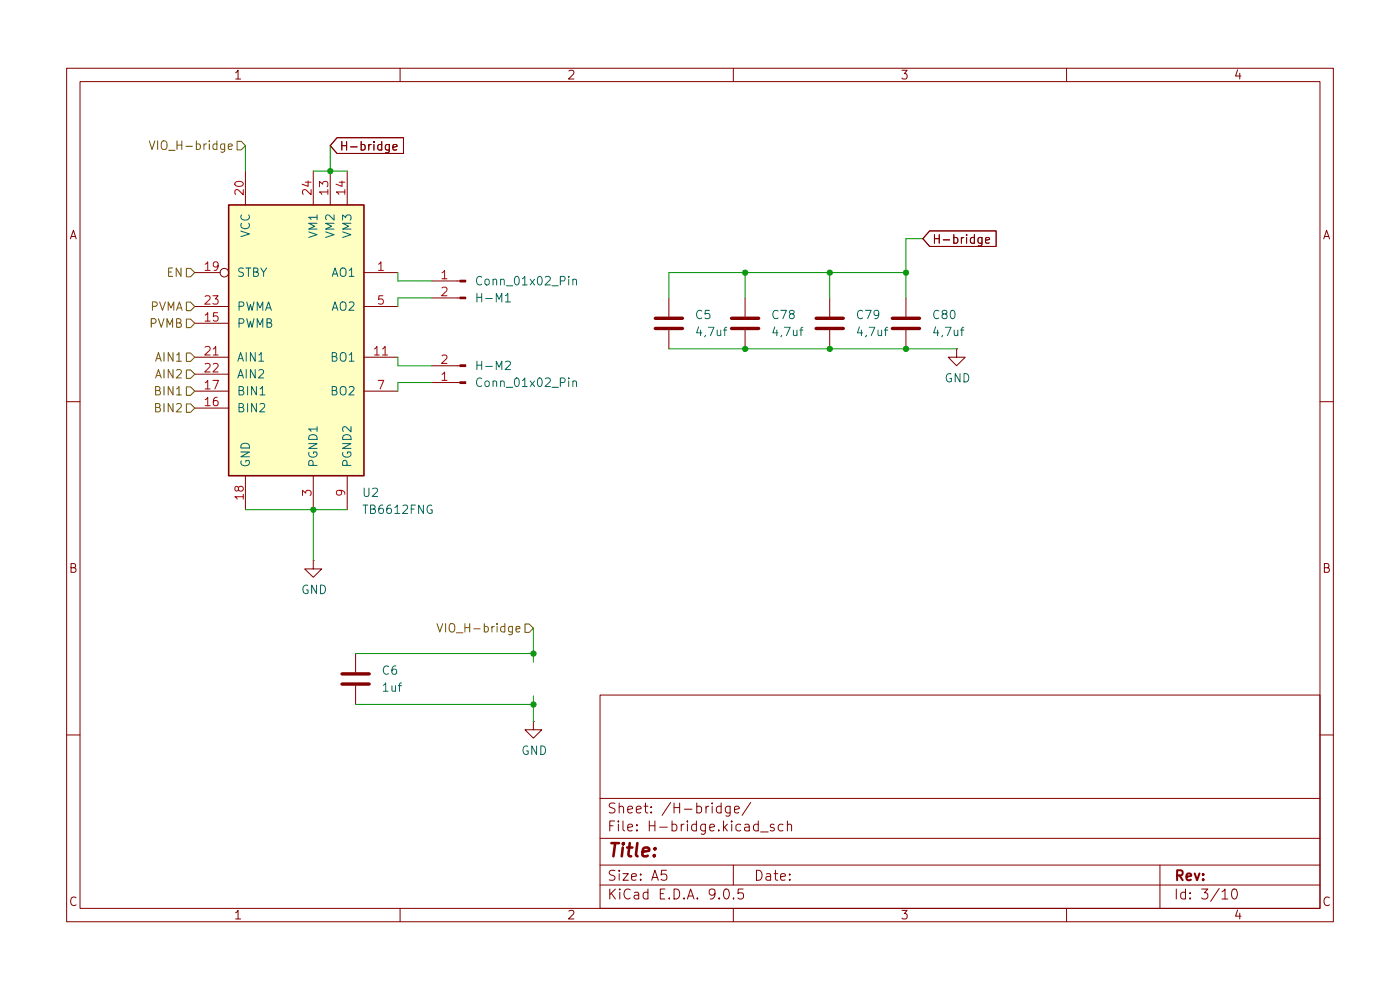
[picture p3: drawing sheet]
(kicad_sch
 (version 20250114)
 (generator "eeschema")
 (generator_version "9.0")
 (paper "A5")
 (lib_symbols
  (symbol "Connector:Conn_01x02_Pin"
   (pin_names
    (offset 1.016) (hide yes)) (exclude_from_sim no) (in_bom yes) (on_board yes)
   (property "Reference" "J" (at 0 2.54 0) (effects (font (size 1.27 1.27))))
   (property "Value" "Conn_01x02_Pin" (at 0 -5.08 0) (effects (font (size 1.27 1.27))))
   (property "Footprint" "" (at 0 0 0) (effects (font (size 1.27 1.27)) (hide yes)))
   (property "Datasheet" "~" (at 0 0 0) (effects (font (size 1.27 1.27)) (hide yes)))
   (property "Description" "Generic connector, single row, 01x02, script generated" (at 0 0 0) (effects (font (size 1.27 1.27)) (hide yes)))
   (property "ki_locked" "" (at 0 0 0) (effects (font (size 1.27 1.27))))
   (symbol "Conn_01x02_Pin_1_1"
    (rectangle (start 0.8636 0.127) (end 0 -0.127) (stroke (width 0.1524) (type default)) (fill (type outline)))
    (rectangle (start 0.8636 -2.413) (end 0 -2.667) (stroke (width 0.1524) (type default)) (fill (type outline)))
    (polyline (pts (xy 1.27 0) (xy 0.8636 0)) (stroke (width 0.1524) (type default)) (fill (type none)))
    (polyline (pts (xy 1.27 -2.54) (xy 0.8636 -2.54)) (stroke (width 0.1524) (type default)) (fill (type none)))
    (pin passive line (at 5.08 0 180) (length 3.81) (name "Pin_1" (effects (font (size 1.27 1.27)))) (number "1" (effects (font (size 1.27 1.27)))))
    (pin passive line (at 5.08 -2.54 180) (length 3.81) (name "Pin_2" (effects (font (size 1.27 1.27)))) (number "2" (effects (font (size 1.27 1.27))))))
   (embedded_fonts no))
  (symbol "Device:C"
   (pin_numbers (hide yes))
   (pin_names
    (offset 0.254)) (exclude_from_sim no) (in_bom yes) (on_board yes)
   (property "Reference" "C" (at 0.635 2.54 0) (effects (font (size 1.27 1.27)) (justify left)))
   (property "Value" "C" (at 0.635 -2.54 0) (effects (font (size 1.27 1.27)) (justify left)))
   (property "Footprint" "" (at 0.9652 -3.81 0) (effects (font (size 1.27 1.27)) (hide yes)))
   (property "Datasheet" "~" (at 0 0 0) (effects (font (size 1.27 1.27)) (hide yes)))
   (property "Description" "Unpolarized capacitor" (at 0 0 0) (effects (font (size 1.27 1.27)) (hide yes)))
   (symbol "C_0_1"
    (polyline (pts (xy -2.032 0.762) (xy 2.032 0.762)) (stroke (width 0.508) (type default)) (fill (type none)))
    (polyline (pts (xy -2.032 -0.762) (xy 2.032 -0.762)) (stroke (width 0.508) (type default)) (fill (type none))))
   (symbol "C_1_1"
    (pin passive line (at 0 3.81 270) (length 2.794) (name "~" (effects (font (size 1.27 1.27)))) (number "1" (effects (font (size 1.27 1.27)))))
    (pin passive line (at 0 -3.81 90) (length 2.794) (name "~" (effects (font (size 1.27 1.27)))) (number "2" (effects (font (size 1.27 1.27))))))
   (embedded_fonts no))
  (symbol "Driver_Motor:TB6612FNG"
   (pin_names
    (offset 1.016)) (exclude_from_sim no) (in_bom yes) (on_board yes)
   (property "Reference" "U" (at 11.43 17.78 0) (effects (font (size 1.27 1.27)) (justify left)))
   (property "Value" "TB6612FNG" (at 11.43 15.24 0) (effects (font (size 1.27 1.27)) (justify left)))
   (property "Footprint" "Package_SO:SSOP-24_5.3x8.2mm_P0.65mm" (at 33.02 -22.86 0) (effects (font (size 1.27 1.27)) (hide yes)))
   (property "Datasheet" "https://toshiba.semicon-storage.com/us/product/linear/motordriver/detail.TB6612FNG.html" (at 11.43 15.24 0) (effects (font (size 1.27 1.27)) (hide yes)))
   (property "Description" "Driver IC for Dual DC motor, SSOP-24" (at 0 0 0) (effects (font (size 1.27 1.27)) (hide yes)))
   (symbol "TB6612FNG_0_1"
    (rectangle (start -10.16 20.32) (end 10.16 -20.32) (stroke (width 0.254) (type default)) (fill (type background))))
   (symbol "TB6612FNG_1_1"
    (pin input inverted (at -15.24 10.16 0) (length 5.08) (name "STBY" (effects (font (size 1.27 1.27)))) (number "19" (effects (font (size 1.27 1.27)))))
    (pin input line (at -15.24 5.08 0) (length 5.08) (name "PWMA" (effects (font (size 1.27 1.27)))) (number "23" (effects (font (size 1.27 1.27)))))
    (pin input line (at -15.24 2.54 0) (length 5.08) (name "PWMB" (effects (font (size 1.27 1.27)))) (number "15" (effects (font (size 1.27 1.27)))))
    (pin input line (at -15.24 -2.54 0) (length 5.08) (name "AIN1" (effects (font (size 1.27 1.27)))) (number "21" (effects (font (size 1.27 1.27)))))
    (pin input line (at -15.24 -5.08 0) (length 5.08) (name "AIN2" (effects (font (size 1.27 1.27)))) (number "22" (effects (font (size 1.27 1.27)))))
    (pin input line (at -15.24 -7.62 0) (length 5.08) (name "BIN1" (effects (font (size 1.27 1.27)))) (number "17" (effects (font (size 1.27 1.27)))))
    (pin input line (at -15.24 -10.16 0) (length 5.08) (name "BIN2" (effects (font (size 1.27 1.27)))) (number "16" (effects (font (size 1.27 1.27)))))
    (pin power_in line (at -7.62 25.4 270) (length 5.08) (name "VCC" (effects (font (size 1.27 1.27)))) (number "20" (effects (font (size 1.27 1.27)))))
    (pin power_in line (at -7.62 -25.4 90) (length 5.08) (name "GND" (effects (font (size 1.27 1.27)))) (number "18" (effects (font (size 1.27 1.27)))))
    (pin power_in line (at 2.54 25.4 270) (length 5.08) (name "VM1" (effects (font (size 1.27 1.27)))) (number "24" (effects (font (size 1.27 1.27)))))
    (pin power_in line (at 2.54 -25.4 90) (length 5.08) (name "PGND1" (effects (font (size 1.27 1.27)))) (number "3" (effects (font (size 1.27 1.27)))))
    (pin passive line (at 2.54 -25.4 90) (length 5.08) (hide yes) (name "PGND1" (effects (font (size 1.27 1.27)))) (number "4" (effects (font (size 1.27 1.27)))))
    (pin power_in line (at 5.08 25.4 270) (length 5.08) (name "VM2" (effects (font (size 1.27 1.27)))) (number "13" (effects (font (size 1.27 1.27)))))
    (pin power_in line (at 7.62 25.4 270) (length 5.08) (name "VM3" (effects (font (size 1.27 1.27)))) (number "14" (effects (font (size 1.27 1.27)))))
    (pin passive line (at 7.62 -25.4 90) (length 5.08) (hide yes) (name "PGND2" (effects (font (size 1.27 1.27)))) (number "10" (effects (font (size 1.27 1.27)))))
    (pin power_in line (at 7.62 -25.4 90) (length 5.08) (name "PGND2" (effects (font (size 1.27 1.27)))) (number "9" (effects (font (size 1.27 1.27)))))
    (pin output line (at 15.24 10.16 180) (length 5.08) (name "AO1" (effects (font (size 1.27 1.27)))) (number "1" (effects (font (size 1.27 1.27)))))
    (pin passive line (at 15.24 10.16 180) (length 5.08) (hide yes) (name "AO1" (effects (font (size 1.27 1.27)))) (number "2" (effects (font (size 1.27 1.27)))))
    (pin output line (at 15.24 5.08 180) (length 5.08) (name "AO2" (effects (font (size 1.27 1.27)))) (number "5" (effects (font (size 1.27 1.27)))))
    (pin passive line (at 15.24 5.08 180) (length 5.08) (hide yes) (name "AO2" (effects (font (size 1.27 1.27)))) (number "6" (effects (font (size 1.27 1.27)))))
    (pin output line (at 15.24 -2.54 180) (length 5.08) (name "BO1" (effects (font (size 1.27 1.27)))) (number "11" (effects (font (size 1.27 1.27)))))
    (pin passive line (at 15.24 -2.54 180) (length 5.08) (hide yes) (name "BO1" (effects (font (size 1.27 1.27)))) (number "12" (effects (font (size 1.27 1.27)))))
    (pin output line (at 15.24 -7.62 180) (length 5.08) (name "BO2" (effects (font (size 1.27 1.27)))) (number "7" (effects (font (size 1.27 1.27)))))
    (pin passive line (at 15.24 -7.62 180) (length 5.08) (hide yes) (name "BO2" (effects (font (size 1.27 1.27)))) (number "8" (effects (font (size 1.27 1.27))))))
   (embedded_fonts no))
  (symbol "power:GND"
   (power)
   (pin_numbers (hide yes))
   (pin_names
    (offset 0) (hide yes)) (exclude_from_sim no) (in_bom yes) (on_board yes)
   (property "Reference" "#PWR" (at 0 -6.35 0) (effects (font (size 1.27 1.27)) (hide yes)))
   (property "Value" "GND" (at 0 -3.81 0) (effects (font (size 1.27 1.27))))
   (property "Footprint" "" (at 0 0 0) (effects (font (size 1.27 1.27)) (hide yes)))
   (property "Datasheet" "" (at 0 0 0) (effects (font (size 1.27 1.27)) (hide yes)))
   (property "Description" "Power symbol creates a global label with name \"GND\" , ground" (at 0 0 0) (effects (font (size 1.27 1.27)) (hide yes)))
   (symbol "GND_0_1"
    (polyline (pts (xy 0 0) (xy 0 -1.27) (xy 1.27 -1.27) (xy 0 -2.54) (xy -1.27 -1.27) (xy 0 -1.27)) (stroke (width 0) (type default)) (fill (type none))))
   (symbol "GND_1_1"
    (pin power_in line (at 0 0 270) (length 0) (name "~" (effects (font (size 1.27 1.27)))) (number "1" (effects (font (size 1.27 1.27))))))
   (embedded_fonts no)))
 (junction
  (at 80.01 105.41)
  (diameter 0)
  (color 0 0 0 0))
 (junction
  (at 135.89 52.07)
  (diameter 0)
  (color 0 0 0 0))
 (junction
  (at 124.46 40.64)
  (diameter 0)
  (color 0 0 0 0))
 (junction
  (at 111.76 52.07)
  (diameter 0)
  (color 0 0 0 0))
 (junction
  (at 49.53 25.4)
  (diameter 0)
  (color 0 0 0 0))
 (junction
  (at 80.01 97.79)
  (diameter 0)
  (color 0 0 0 0))
 (junction
  (at 111.76 40.64)
  (diameter 0)
  (color 0 0 0 0))
 (junction
  (at 46.99 76.2)
  (diameter 0)
  (color 0 0 0 0))
 (junction
  (at 135.89 40.64)
  (diameter 0)
  (color 0 0 0 0))
 (junction
  (at 124.46 52.07)
  (diameter 0)
  (color 0 0 0 0))
 (wire
  (pts (xy 135.89 40.64) (xy 135.89 44.45))
  (stroke (width 0) (type default)))
 (wire
  (pts (xy 80.01 97.79) (xy 80.01 93.98))
  (stroke (width 0) (type default)))
 (wire
  (pts (xy 53.34 97.79) (xy 80.01 97.79))
  (stroke (width 0) (type default)))
 (wire
  (pts (xy 49.53 25.4) (xy 52.07 25.4))
  (stroke (width 0) (type default)))
 (wire
  (pts (xy 49.53 21.59) (xy 49.53 25.4))
  (stroke (width 0) (type default)))
 (wire
  (pts (xy 135.89 35.56) (xy 135.89 40.64))
  (stroke (width 0) (type default)))
 (wire
  (pts (xy 46.99 25.4) (xy 49.53 25.4))
  (stroke (width 0) (type default)))
 (wire
  (pts (xy 53.34 105.41) (xy 80.01 105.41))
  (stroke (width 0) (type default)))
 (wire
  (pts (xy 80.01 99.06) (xy 80.01 97.79))
  (stroke (width 0) (type default)))
 (wire
  (pts (xy 100.33 52.07) (xy 111.76 52.07))
  (stroke (width 0) (type default)))
 (wire
  (pts (xy 59.69 54.61) (xy 64.77 54.61))
  (stroke (width 0) (type default)))
 (wire
  (pts (xy 111.76 40.64) (xy 111.76 44.45))
  (stroke (width 0) (type default)))
 (wire
  (pts (xy 59.69 53.34) (xy 59.69 54.61))
  (stroke (width 0) (type default)))
 (wire
  (pts (xy 124.46 40.64) (xy 111.76 40.64))
  (stroke (width 0) (type default)))
 (wire
  (pts (xy 59.69 40.64) (xy 59.69 41.91))
  (stroke (width 0) (type default)))
 (wire
  (pts (xy 59.69 58.42) (xy 59.69 57.15))
  (stroke (width 0) (type default)))
 (wire
  (pts (xy 59.69 44.45) (xy 59.69 45.72))
  (stroke (width 0) (type default)))
 (wire
  (pts (xy 59.69 57.15) (xy 64.77 57.15))
  (stroke (width 0) (type default)))
 (wire
  (pts (xy 138.43 35.56) (xy 135.89 35.56))
  (stroke (width 0) (type default)))
 (wire
  (pts (xy 64.77 44.45) (xy 59.69 44.45))
  (stroke (width 0) (type default)))
 (wire
  (pts (xy 124.46 40.64) (xy 124.46 44.45))
  (stroke (width 0) (type default)))
 (wire
  (pts (xy 36.83 21.59) (xy 36.83 25.4))
  (stroke (width 0) (type default)))
 (wire
  (pts (xy 100.33 40.64) (xy 100.33 44.45))
  (stroke (width 0) (type default)))
 (wire
  (pts (xy 135.89 40.64) (xy 124.46 40.64))
  (stroke (width 0) (type default)))
 (wire
  (pts (xy 111.76 40.64) (xy 100.33 40.64))
  (stroke (width 0) (type default)))
 (wire
  (pts (xy 124.46 52.07) (xy 111.76 52.07))
  (stroke (width 0) (type default)))
 (wire
  (pts (xy 143.51 52.07) (xy 135.89 52.07))
  (stroke (width 0) (type default)))
 (wire
  (pts (xy 46.99 76.2) (xy 52.07 76.2))
  (stroke (width 0) (type default)))
 (wire
  (pts (xy 80.01 105.41) (xy 80.01 107.95))
  (stroke (width 0) (type default)))
 (wire
  (pts (xy 46.99 76.2) (xy 46.99 83.82))
  (stroke (width 0) (type default)))
 (wire
  (pts (xy 36.83 76.2) (xy 46.99 76.2))
  (stroke (width 0) (type default)))
 (wire
  (pts (xy 59.69 41.91) (xy 64.77 41.91))
  (stroke (width 0) (type default)))
 (wire
  (pts (xy 80.01 104.14) (xy 80.01 105.41))
  (stroke (width 0) (type default)))
 (wire
  (pts (xy 124.46 52.07) (xy 135.89 52.07))
  (stroke (width 0) (type default)))
 (global_label "H-bridge"
  (shape input)
  (at 49.53 21.59 0)
  (fields_autoplaced yes)
  (effects (font (size 1.27 1.27)) (justify left))
  (property "Intersheetrefs" "${INTERSHEET_REFS}" (at 61.4398 21.59 0) (effects (font (size 1.27 1.27)) (justify left) (hide yes))))
 (global_label "H-bridge"
  (shape input)
  (at 138.43 35.56 0)
  (fields_autoplaced yes)
  (effects (font (size 1.27 1.27)) (justify left))
  (property "Intersheetrefs" "${INTERSHEET_REFS}" (at 150.3398 35.56 0) (effects (font (size 1.27 1.27)) (justify left) (hide yes))))
 (hierarchical_label "AIN2"
  (shape input)
  (at 29.21 55.88 180)
  (effects (font (size 1.27 1.27)) (justify right)))
 (hierarchical_label "BIN1"
  (shape input)
  (at 29.21 58.42 180)
  (effects (font (size 1.27 1.27)) (justify right)))
 (hierarchical_label "VIO_H-bridge"
  (shape input)
  (at 80.01 93.98 180)
  (effects (font (size 1.27 1.27)) (justify right)))
 (hierarchical_label "PVMA"
  (shape input)
  (at 29.21 45.72 180)
  (effects (font (size 1.27 1.27)) (justify right)))
 (hierarchical_label "PVMB"
  (shape input)
  (at 29.21 48.26 180)
  (effects (font (size 1.27 1.27)) (justify right)))
 (hierarchical_label "VIO_H-bridge"
  (shape input)
  (at 36.83 21.59 180)
  (effects (font (size 1.27 1.27)) (justify right)))
 (hierarchical_label "BIN2"
  (shape input)
  (at 29.21 60.96 180)
  (effects (font (size 1.27 1.27)) (justify right)))
 (hierarchical_label "EN"
  (shape input)
  (at 29.21 40.64 180)
  (effects (font (size 1.27 1.27)) (justify right)))
 (hierarchical_label "AIN1"
  (shape input)
  (at 29.21 53.34 180)
  (effects (font (size 1.27 1.27)) (justify right)))
 (symbol
  (lib_id "Connector:Conn_01x02_Pin")
  (at 69.85 41.91 0)
  (mirror y)
  (unit 1)
  (exclude_from_sim no)
  (in_bom yes)
  (on_board yes)
  (dnp no)
  (property "Reference" "H-M1" (at 71.12 44.4501 0) (effects (font (size 1.27 1.27)) (justify right)))
  (property "Value" "Conn_01x02_Pin" (at 71.12 41.9101 0) (effects (font (size 1.27 1.27)) (justify right)))
  (property "Footprint" "Connector_JST:JST_PH_B2B-PH-K_1x02_P2.00mm_Vertical" (at 69.85 41.91 0) (effects (font (size 1.27 1.27)) (hide yes)))
  (property "Datasheet" "https://www.hestore.hu/prod_getfile.php?id=9997" (at 69.85 41.91 0) (effects (font (size 1.27 1.27)) (hide yes)))
  (property "Description" "Generic connector, single row, 01x02, script generated" (at 69.85 41.91 0) (effects (font (size 1.27 1.27)) (hide yes)))
  (property "Cikkszám" "100.385.23" (at 69.85 41.91 0) (effects (font (size 1.27 1.27)) (hide yes)))
  (property "Link" "https://www.hestore.hu/prod_10038523.html" (at 69.85 41.91 0) (effects (font (size 1.27 1.27)) (hide yes)))
  (pin "2")
  (pin "1"))
 (symbol
  (lib_id "Device:C")
  (at 135.89 48.26 0)
  (unit 1)
  (exclude_from_sim no)
  (in_bom yes)
  (on_board yes)
  (dnp no)
  (fields_autoplaced yes)
  (property "Reference" "C80" (at 139.7 46.9899 0) (effects (font (size 1.27 1.27)) (justify left)))
  (property "Value" "4,7uf" (at 139.7 49.5299 0) (effects (font (size 1.27 1.27)) (justify left)))
  (property "Footprint" "Capacitor_SMD:C_0805_2012Metric" (at 136.8552 52.07 0) (effects (font (size 1.27 1.27)) (hide yes)))
  (property "Datasheet" "~" (at 135.89 48.26 0) (effects (font (size 1.27 1.27)) (hide yes)))
  (property "Description" "Unpolarized capacitor" (at 135.89 48.26 0) (effects (font (size 1.27 1.27)) (hide yes)))
  (property "Cikkszám" "100.427.11" (at 135.89 48.26 0) (effects (font (size 1.27 1.27)) (hide yes)))
  (property "Link" "https://www.hestore.hu/prod_10042711.html" (at 135.89 48.26 0) (effects (font (size 1.27 1.27)) (hide yes)))
  (pin "1")
  (pin "2"))
 (symbol
  (lib_id "Device:C")
  (at 100.33 48.26 0)
  (unit 1)
  (exclude_from_sim no)
  (in_bom yes)
  (on_board yes)
  (dnp no)
  (fields_autoplaced yes)
  (property "Reference" "C5" (at 104.14 46.9899 0) (effects (font (size 1.27 1.27)) (justify left)))
  (property "Value" "4,7uf" (at 104.14 49.5299 0) (effects (font (size 1.27 1.27)) (justify left)))
  (property "Footprint" "Capacitor_SMD:C_0805_2012Metric" (at 101.2952 52.07 0) (effects (font (size 1.27 1.27)) (hide yes)))
  (property "Datasheet" "~" (at 100.33 48.26 0) (effects (font (size 1.27 1.27)) (hide yes)))
  (property "Description" "Unpolarized capacitor" (at 100.33 48.26 0) (effects (font (size 1.27 1.27)) (hide yes)))
  (property "Cikkszám" "100.427.11" (at 100.33 48.26 0) (effects (font (size 1.27 1.27)) (hide yes)))
  (property "Link" "https://www.hestore.hu/prod_10042711.html" (at 100.33 48.26 0) (effects (font (size 1.27 1.27)) (hide yes)))
  (pin "1")
  (pin "2"))
 (symbol
  (lib_id "Device:C")
  (at 124.46 48.26 0)
  (unit 1)
  (exclude_from_sim no)
  (in_bom yes)
  (on_board yes)
  (dnp no)
  (fields_autoplaced yes)
  (property "Reference" "C79" (at 128.27 46.9899 0) (effects (font (size 1.27 1.27)) (justify left)))
  (property "Value" "4,7uf" (at 128.27 49.5299 0) (effects (font (size 1.27 1.27)) (justify left)))
  (property "Footprint" "Capacitor_SMD:C_0805_2012Metric" (at 125.4252 52.07 0) (effects (font (size 1.27 1.27)) (hide yes)))
  (property "Datasheet" "~" (at 124.46 48.26 0) (effects (font (size 1.27 1.27)) (hide yes)))
  (property "Description" "Unpolarized capacitor" (at 124.46 48.26 0) (effects (font (size 1.27 1.27)) (hide yes)))
  (property "Cikkszám" "100.427.11" (at 124.46 48.26 0) (effects (font (size 1.27 1.27)) (hide yes)))
  (property "Link" "https://www.hestore.hu/prod_10042711.html" (at 124.46 48.26 0) (effects (font (size 1.27 1.27)) (hide yes)))
  (pin "1")
  (pin "2"))
 (symbol
  (lib_id "power:GND")
  (at 46.99 83.82 0)
  (unit 1)
  (exclude_from_sim no)
  (in_bom yes)
  (on_board yes)
  (dnp no)
  (property "Reference" "#PWR016" (at 46.99 90.17 0) (effects (font (size 1.27 1.27)) (hide yes)))
  (property "Value" "GND" (at 47.117 88.2142 0) (effects (font (size 1.27 1.27))))
  (property "Footprint" "" (at 46.99 83.82 0) (effects (font (size 1.27 1.27)) (hide yes)))
  (property "Datasheet" "" (at 46.99 83.82 0) (effects (font (size 1.27 1.27)) (hide yes)))
  (property "Description" "Power symbol creates a global label with name \"GND\" , ground" (at 46.99 83.82 0) (effects (font (size 1.27 1.27)) (hide yes)))
  (pin "1"))
 (symbol
  (lib_id "Device:C")
  (at 53.34 101.6 0)
  (unit 1)
  (exclude_from_sim no)
  (in_bom yes)
  (on_board yes)
  (dnp no)
  (fields_autoplaced yes)
  (property "Reference" "C6" (at 57.15 100.3299 0) (effects (font (size 1.27 1.27)) (justify left)))
  (property "Value" "1uf" (at 57.15 102.8699 0) (effects (font (size 1.27 1.27)) (justify left)))
  (property "Footprint" "Capacitor_SMD:C_0805_2012Metric" (at 54.3052 105.41 0) (effects (font (size 1.27 1.27)) (hide yes)))
  (property "Datasheet" "https://www.hestore.hu/prod_getfile.php?id=4317" (at 53.34 101.6 0) (effects (font (size 1.27 1.27)) (hide yes)))
  (property "Description" "Unpolarized capacitor" (at 53.34 101.6 0) (effects (font (size 1.27 1.27)) (hide yes)))
  (property "Cikkszám" "100.277.53" (at 53.34 101.6 0) (effects (font (size 1.27 1.27)) (hide yes)))
  (property "Link" "https://www.hestore.hu/prod_10027753.html" (at 53.34 101.6 0) (effects (font (size 1.27 1.27)) (hide yes)))
  (pin "1")
  (pin "2"))
 (symbol
  (lib_id "Device:C")
  (at 111.76 48.26 0)
  (unit 1)
  (exclude_from_sim no)
  (in_bom yes)
  (on_board yes)
  (dnp no)
  (fields_autoplaced yes)
  (property "Reference" "C78" (at 115.57 46.9899 0) (effects (font (size 1.27 1.27)) (justify left)))
  (property "Value" "4,7uf" (at 115.57 49.5299 0) (effects (font (size 1.27 1.27)) (justify left)))
  (property "Footprint" "Capacitor_SMD:C_0805_2012Metric" (at 112.7252 52.07 0) (effects (font (size 1.27 1.27)) (hide yes)))
  (property "Datasheet" "~" (at 111.76 48.26 0) (effects (font (size 1.27 1.27)) (hide yes)))
  (property "Description" "Unpolarized capacitor" (at 111.76 48.26 0) (effects (font (size 1.27 1.27)) (hide yes)))
  (property "Cikkszám" "100.427.11" (at 111.76 48.26 0) (effects (font (size 1.27 1.27)) (hide yes)))
  (property "Link" "https://www.hestore.hu/prod_10042711.html" (at 111.76 48.26 0) (effects (font (size 1.27 1.27)) (hide yes)))
  (pin "1")
  (pin "2"))
 (symbol
  (lib_id "Connector:Conn_01x02_Pin")
  (at 69.85 57.15 180)
  (unit 1)
  (exclude_from_sim no)
  (in_bom yes)
  (on_board yes)
  (dnp no)
  (fields_autoplaced yes)
  (property "Reference" "H-M2" (at 71.12 54.6099 0) (effects (font (size 1.27 1.27)) (justify right)))
  (property "Value" "Conn_01x02_Pin" (at 71.12 57.1499 0) (effects (font (size 1.27 1.27)) (justify right)))
  (property "Footprint" "Connector_JST:JST_PH_B2B-PH-K_1x02_P2.00mm_Vertical" (at 69.85 57.15 0) (effects (font (size 1.27 1.27)) (hide yes)))
  (property "Datasheet" "https://www.hestore.hu/prod_getfile.php?id=9997" (at 69.85 57.15 0) (effects (font (size 1.27 1.27)) (hide yes)))
  (property "Description" "Generic connector, single row, 01x02, script generated" (at 69.85 57.15 0) (effects (font (size 1.27 1.27)) (hide yes)))
  (property "Cikkszám" "100.385.23" (at 69.85 57.15 0) (effects (font (size 1.27 1.27)) (hide yes)))
  (property "Link" "https://www.hestore.hu/prod_10038523.html" (at 69.85 57.15 0) (effects (font (size 1.27 1.27)) (hide yes)))
  (pin "2")
  (pin "1"))
 (symbol
  (lib_id "Driver_Motor:TB6612FNG")
  (at 44.45 50.8 0)
  (unit 1)
  (exclude_from_sim no)
  (in_bom yes)
  (on_board yes)
  (dnp no)
  (fields_autoplaced yes)
  (property "Reference" "U2" (at 54.2133 73.66 0) (effects (font (size 1.27 1.27)) (justify left)))
  (property "Value" "TB6612FNG" (at 54.2133 76.2 0) (effects (font (size 1.27 1.27)) (justify left)))
  (property "Footprint" "Package_SO:SSOP-24_5.3x8.2mm_P0.65mm" (at 77.47 73.66 0) (effects (font (size 1.27 1.27)) (hide yes)))
  (property "Datasheet" "https://www.hestore.hu/prod_getfile.php?id=20099" (at 55.88 35.56 0) (effects (font (size 1.27 1.27)) (hide yes)))
  (property "Description" "Driver IC for Dual DC motor, SSOP-24" (at 44.45 50.8 0) (effects (font (size 1.27 1.27)) (hide yes)))
  (property "Cikkszám" "100.491.22" (at 44.45 50.8 0) (effects (font (size 1.27 1.27)) (hide yes)))
  (property "Link" "https://www.hestore.hu/prod_10049122.html" (at 44.45 50.8 0) (effects (font (size 1.27 1.27)) (hide yes)))
  (pin "10")
  (pin "15")
  (pin "18")
  (pin "17")
  (pin "4")
  (pin "20")
  (pin "13")
  (pin "11")
  (pin "6")
  (pin "3")
  (pin "23")
  (pin "19")
  (pin "22")
  (pin "16")
  (pin "24")
  (pin "14")
  (pin "21")
  (pin "9")
  (pin "1")
  (pin "2")
  (pin "5")
  (pin "12")
  (pin "7")
  (pin "8"))
 (symbol
  (lib_id "power:GND")
  (at 80.01 107.95 0)
  (unit 1)
  (exclude_from_sim no)
  (in_bom yes)
  (on_board yes)
  (dnp no)
  (property "Reference" "#PWR017" (at 80.01 114.3 0) (effects (font (size 1.27 1.27)) (hide yes)))
  (property "Value" "GND" (at 80.137 112.3442 0) (effects (font (size 1.27 1.27))))
  (property "Footprint" "" (at 80.01 107.95 0) (effects (font (size 1.27 1.27)) (hide yes)))
  (property "Datasheet" "" (at 80.01 107.95 0) (effects (font (size 1.27 1.27)) (hide yes)))
  (property "Description" "Power symbol creates a global label with name \"GND\" , ground" (at 80.01 107.95 0) (effects (font (size 1.27 1.27)) (hide yes)))
  (pin "1"))
 (symbol
  (lib_id "power:GND")
  (at 143.51 52.07 0)
  (unit 1)
  (exclude_from_sim no)
  (in_bom yes)
  (on_board yes)
  (dnp no)
  (property "Reference" "#PWR015" (at 143.51 58.42 0) (effects (font (size 1.27 1.27)) (hide yes)))
  (property "Value" "GND" (at 143.637 56.4642 0) (effects (font (size 1.27 1.27))))
  (property "Footprint" "" (at 143.51 52.07 0) (effects (font (size 1.27 1.27)) (hide yes)))
  (property "Datasheet" "" (at 143.51 52.07 0) (effects (font (size 1.27 1.27)) (hide yes)))
  (property "Description" "Power symbol creates a global label with name \"GND\" , ground" (at 143.51 52.07 0) (effects (font (size 1.27 1.27)) (hide yes)))
  (pin "1")))
